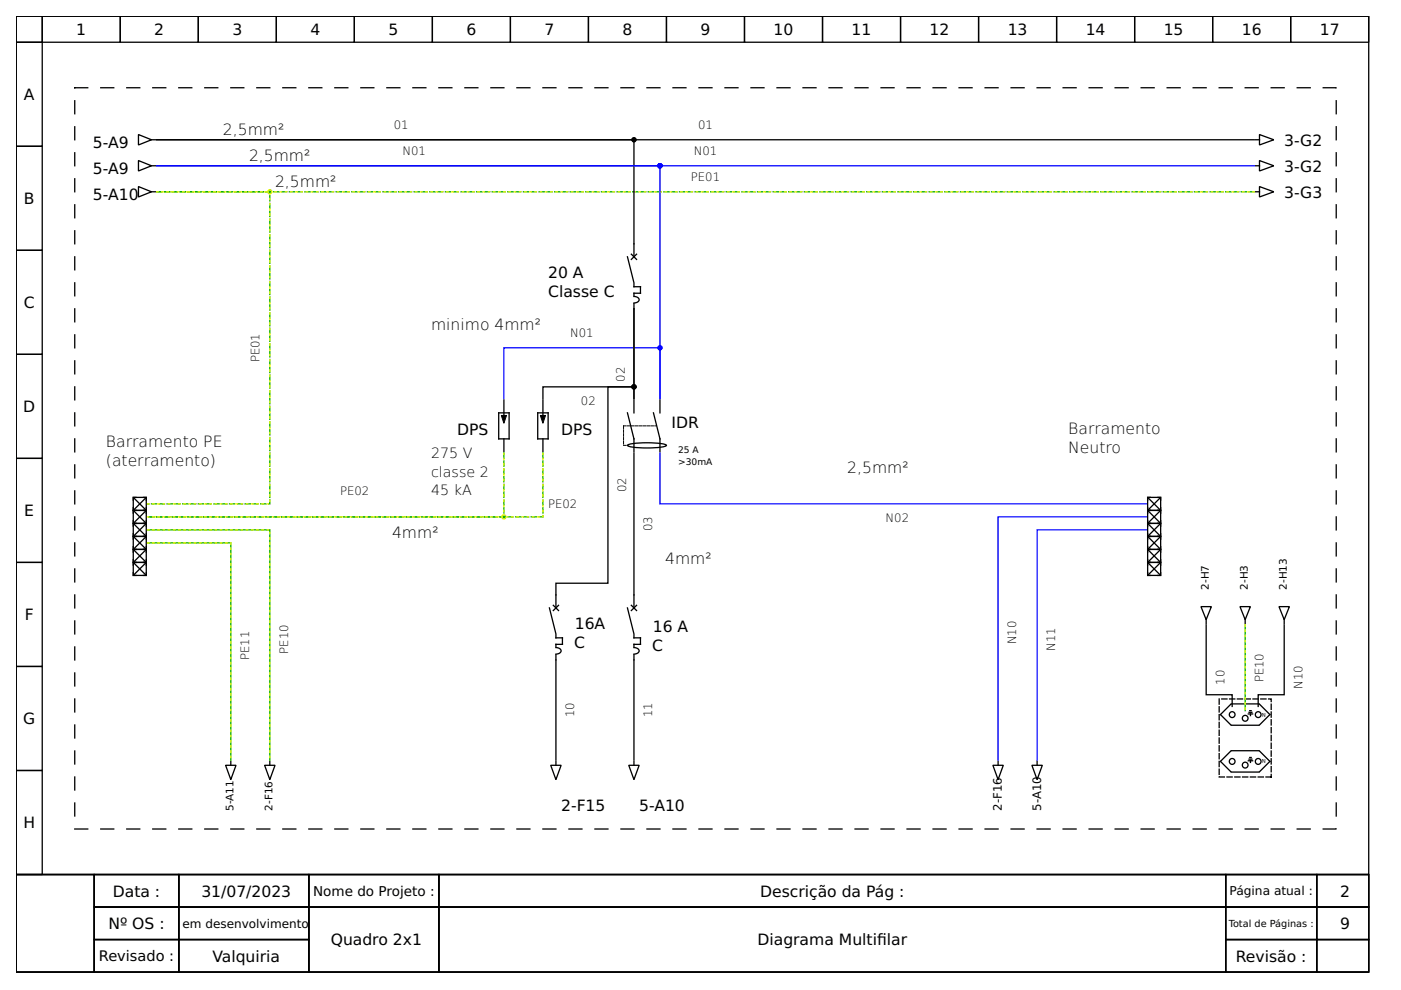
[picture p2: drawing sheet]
<svg xmlns="http://www.w3.org/2000/svg" width="297mm" height="210mm" viewBox="0 0 297 210" stroke-linecap="round" stroke-linejoin="round" font-family="sans-serif">
<g fill="none" stroke="#000" stroke-width=".28">
<path d="M3.4 3.4h286.8v182h-286.8zM3.4 3.4h5.6v5.6h-5.6zM3.4 9h5.6v22h-5.6zM9 3.4h16.5v5.6h-16.5zM25.5 3.4h16.5v5.6h-16.5zM42 3.4h16.6v5.6h-16.6zM58.6 3.4h16.5v5.6h-16.5zM75.1 3.4h16.6v5.6h-16.6zM91.7 3.4h16.5v5.6h-16.5zM108.2 3.4h16.6v5.6h-16.6zM124.8 3.4h16.5v5.6h-16.5zM141.3 3.4h16.5v5.6h-16.5z"/>
<path d="M157.8 3.4h16.6v5.6h-16.6zM174.4 3.4h16.5v5.6h-16.5zM190.9 3.4h16.6v5.6h-16.6zM207.5 3.4h16.5v5.6h-16.5zM224 3.4h16.6v5.6h-16.6zM240.6 3.4h16.5v5.6h-16.5zM257.1 3.4h16.6v5.6h-16.6zM273.7 3.4h16.5v5.6h-16.5zM3.4 31h5.6v22.1h-5.6zM29.4 28.5l2.7 1.1-2.7 1.1zM29.4 39.6l2.7 1.1-2.7 1.1zM29.4 34l2.7 1.1-2.7 1.2z"/>
<path d="M32.1 29.6h.8M32.1 35.1h.8M265.9 29.6h-232.7h101.2v24.8M266.2 29.6h.8M266.2 35.1h.8M267 39.6l3.1 1.1-3.1 1.1zM267 34l3.1 1.1-3.1 1.2zM267 28.5l3.1 1.1-3.1 1.1zM3.4 53.1h5.6v22h-5.6zM32.1 40.7h.8M133 54.4l1.4 5.6v.8h1.4v1.4h-1.4v.5M133.9 53.9l1.1 1.1"/>
<path d="M135 53.9l-1.1 1.1M266.2 40.7h.8M3.4 75.1h5.6v22.1h-5.6zM134.4 62.9a.82 .82 0 0 1 1 .9l-.6 .4h-.4M134.4 64.4v20.1v-2.5h-19.3v2.5M3.4 97.2h5.6v22h-5.6zM105.7 87.5h2.2v5.6h-2.2zM106.8 84.8v3.3M106.8 93.1v2.7M114 87.5h2.2v5.6h-2.2zM115.1 84.8v3.3M115.1 93.1v2.7"/>
<path d="M133 87.5l1.4 5.6v2.7M133.1 94.3a19.3 19.3 0 0 1 8.1 0l.1 .1a10.7 10.7 0 0 1-5.1 .6l-2.7-.3-.5-.3zM134.4 96.1v32.8M134.4 84.8v2.7M138.5 87.5l1.4 5.6v2.7M139.9 84.8v2.7M3.4 119.2h5.6v22.1h-5.6zM28.3 105.5h2.7v2.7h-2.7zM28.3 119.2h2.7v2.8h-2.7zM28.3 116.5h2.7v2.7h-2.7zM28.3 111h2.7v2.7h-2.7zM28.3 108.2h2.7v2.8h-2.7z"/>
<path d="M28.3 113.7h2.7v2.8h-2.7zM28.3 107.6v.6h.5h-.5v.6M28.3 118.7v.5h.5h-.5v.6M28.3 113.1v.6h.5h-.5v.6M28.3 110.4v.6h.5h-.5v.6M28.3 115.9v.6h.5h-.5v.6M28.4 105.6l2.5 2.5M28.4 119.3l2.5 2.6M28.4 116.6l2.5 2.5M28.4 111.1l2.5 2.5M28.4 108.3l2.5 2.6M28.4 113.8l2.5 2.6"/>
<path d="M28.8 105.5h-.5v.5M30.4 105.5h.6v.5M30.9 105.6l-2.5 2.5M30.9 119.3l-2.5 2.6M30.9 116.6l-2.5 2.5M30.9 111.1l-2.5 2.5M30.9 108.3l-2.5 2.6M30.9 113.8l-2.5 2.6M31 107.6v.6h-.6h.6v.6M31 118.7v.5h-.6h.6v.6M31 115.9v.6h-.6h.6v.6M31 110.4v.6h-.6h.6v.6"/>
<path d="M31 113.1v.6h-.6h.6v.6M243.3 119.2h2.8v2.8h-2.8zM243.3 105.5h2.8v2.7h-2.8zM243.3 108.2h2.8v2.8h-2.8zM243.3 113.7h2.8v2.8h-2.8zM243.3 116.5h2.8v2.7h-2.8zM243.3 111h2.8v2.7h-2.8zM243.3 118.7v.5h.6h-.6v.6M243.3 107.6v.6h.6h-.6v.6M243.3 110.4v.6h.6h-.6v.6M243.3 115.9v.6h.6h-.6v.6M243.3 113.1v.6h.6h-.6v.6"/>
<path d="M243.4 119.3l2.6 2.6M243.4 105.6l2.6 2.5M243.4 108.3l2.6 2.6M243.4 113.8l2.6 2.6M243.4 116.6l2.6 2.5M243.4 111.1l2.6 2.5M243.9 105.5h-.6v.5M245.5 105.5h.6v.5M246 119.3l-2.6 2.6M246 105.6l-2.6 2.5M246 108.3l-2.6 2.6M246 113.8l-2.6 2.6"/>
<path d="M246 116.6l-2.6 2.5M246 111.1l-2.6 2.5M246.1 118.7v.5h-.6h.6v.6M246.1 107.6v.6h-.6h.6v.6M246.1 113.1v.6h-.6h.6v.6M246.1 115.9v.6h-.6h.6v.6M246.1 110.4v.6h-.6h.6v.6M28.3 121.4v.6h.5M31 121.4v.6h-.6M116.5 128.9l1.4 5.5v.8h1.3v1.4h-1.3v.6M117.3 128.3l1.1 1.1M117.9 137.3a.82 .82 0 0 1 1 1l-.6 .3-.4 .1"/>
<path d="M117.9 126.1v2.8M117.9 138.8v1.1M118.4 128.3l-1.1 1.1M133 128.9l1.4 5.5v.8h1.4v1.4h-1.4v.6M133.9 128.3l1.1 1.1M134.4 137.3a.82 .82 0 0 1 1 1l-.6 .3-.4 .1M134.4 138.8v1.1M135 128.3l-1.1 1.1M243.3 121.4v.6h.6M246.1 121.4v.6h-.6M254.6 128.6h2.2l-1.1 2.8zM255.7 131.4v.8"/>
<path d="M255.7 132.5v14.8h5.5v2.5M262.9 128.6h2.2l-1.1 2.8zM264 131.4v.8M271.2 128.6h2.2l-1.1 2.8zM272.3 131.4v.8M272.3 132.5v14.8h-5.5v2.5M3.4 141.3h5.6v22.1h-5.6zM261 149.3l-2.2 2.2 2.2 2.2M261 159.2l-2.2 2.2 2.2 2.2M261.1 153.8h5.8M261.1 149.2h5.8M261.1 159.2h5.8"/>
<path d="M264.7 151.4h.9M264.8 151h.6M265 150.7h.3M265.1 151.4v.3M267 159.2l2.2 2.2-2.2 2.2M267 149.3l2.2 2.2-2.2 2.2M3.4 163.4h5.6v22h-5.6zM47.8 162.3h2.2l-1.1 3zM48.9 161.4v.9M56.1 162.3h2.2l-1.1 3zM57.2 161.4v.9M116.8 162.3h2.2l-1.1 3z"/>
<path d="M117.9 161.4v.9M133.3 162.3h2.2l-1.1 3zM134.4 161.4v.9M210.5 162.3h2.2l-1.1 3zM211.6 161.4v.9M218.8 162.3h2.2l-1.1 3zM219.9 161.4v.9M261.1 163.7h5.8M264.7 161.3h.9M264.8 161h.6M265 160.6h.3M265.1 161.3v.4"/>
<path d="M3.4 185.4h286.8v20.7h-286.8zM3.4 185.4h16.6v20.7h-16.6zM20 185.4h17.9v6.9h-17.9zM20 192.3h17.9v6.9h-17.9zM20 199.2h17.9v6.9h-17.9zM37.9 185.4h27.6v6.9h-27.6zM37.9 192.3h27.6v6.9h-27.6zM37.9 199.2h27.6v6.9h-27.6zM65.5 185.4h27.6v6.9h-27.6zM65.5 192.3h27.6v13.8h-27.6zM93.1 185.4h166.8v6.9h-166.8zM93.1 192.3h166.8v13.8h-166.8z"/>
<path d="M259.9 185.4h19.3v6.9h-19.3zM259.9 192.3h19.3v6.9h-19.3zM259.9 199.2h19.3v6.9h-19.3zM279.2 185.4h11v6.9h-11zM279.2 192.3h11v6.9h-11zM279.2 199.2h11v6.9h-11z"/>
<circle cx="261.3" cy="151.5" r=".61"/>
<circle cx="264" cy="152.3" r=".61"/>
<circle cx="266.8" cy="151.5" r=".61"/>
<circle cx="261.3" cy="161.4" r=".61"/>
<circle cx="264" cy="162.2" r=".61"/>
<circle cx="266.8" cy="161.4" r=".61"/>
</g>
<path d="M15.8 18.6h267.5v157.2h-267.5z" fill="none" stroke="#000" stroke-width=".28" stroke-dasharray="2.8 2.8"/>
<path d="M132.2 90.3h6.9M132.2 90.3v4.1M132.8 94.4h-.6" fill="none" stroke="#000" stroke-width=".21" stroke-dasharray=".6 .3"/>
<path d="M106.3 88.1h1.1l-.6 1.6zM114.6 88.1h1.1l-.6 1.6z" fill="#000" stroke="#000" stroke-width=".21"/>
<path d="M258.5 148.2h11v16.5h-11z" fill="none" stroke="#000" stroke-width=".28" stroke-dasharray="1.1 .6"/>
<path d="M33.2 35.1h232.7M243 109.6h-31.4v51.6M243 112.4h-23.1v48.8" fill="none" stroke="#00f" stroke-width=".28"/>
<path d="M31.3 115.1h17.6v46.1M264 132.5v18.2" fill="none" stroke="#0a0" stroke-width=".28"/>
<path d="M265.9 40.7h-232.7M106.8 96.1v13.5h-75.5M31.3 115.1h17.6v46.1M264 132.5v18.2" fill="none" stroke="#ff0" stroke-width=".28" stroke-dasharray=".3 .8"/>
<path d="M265.9 40.7h-232.7M106.8 96.1v13.5h-75.5" fill="none" stroke="#0a0" stroke-width=".28" stroke-dasharray="1.1 .6"/>
<g fill="#000" stroke="#000" stroke-width=".28">
<circle cx="134.4" cy="29.6" r=".41"/>
<circle cx="134.4" cy="82" r=".41"/>
</g>
<circle cx="106.8" cy="109.6" r=".41" fill="#0a0" stroke="#ff0" stroke-width=".28"/>
<path d="M33.2 40.7h24v66.1h-25.9" fill="none" stroke="#0a0" stroke-width=".28" stroke-dasharray="1.1 .6"/>
<path d="M33.2 40.7h24v66.1h-25.9" fill="none" stroke="#ff0" stroke-width=".28" stroke-dasharray=".3 .8"/>
<circle cx="57.2" cy="40.7" r=".41" fill="#0a0" stroke="#ff0" stroke-width=".28"/>
<path d="M33.2 35.1h106.7v49.4v-10.7h-33.1v10.7M139.9 96.1v10.7h103.1" fill="none" stroke="#00f" stroke-width=".28"/>
<g fill="#00f" stroke="#00f" stroke-width=".28">
<circle cx="139.9" cy="35.1" r=".41"/>
<circle cx="139.9" cy="73.8" r=".41"/>
</g>
<path d="M115.1 96.1v13.5h-83.8" fill="none" stroke="#0a0" stroke-width=".28" stroke-dasharray="1.1 .6"/>
<path d="M115.1 96.1v13.5h-83.8M31.3 112.4h25.9v48.8" fill="none" stroke="#ff0" stroke-width=".28" stroke-dasharray=".3 .8"/>
<path d="M134.4 65.5v16.5h-5.5v41.7h-11v2.4M117.9 139.9v21.3M134.4 139.9v21.3" fill="none" stroke="#000" stroke-width=".28"/>
<path d="M31.3 112.4h25.9v48.8" fill="none" stroke="#0a0" stroke-width=".28"/>
<circle cx="134.4" cy="82" r=".41" fill="#000" stroke="#000" stroke-width=".28"/>
<g font-size="3.3">
<text x="16.2" y="7.4">1</text>
<text x="32.7" y="7.4">2</text>
<text x="49.3" y="7.4">3</text>
<text x="65.8" y="7.4">4</text>
<text x="82.3" y="7.4">5</text>
<text x="98.9" y="7.4">6</text>
<text x="115.4" y="7.4">7</text>
<text x="132" y="7.4">8</text>
<text x="148.5" y="7.4">9</text>
<text x="164" y="7.4">10</text>
<text x="180.6" y="7.4">11</text>
<text x="197.1" y="7.4">12</text>
<text x="213.6" y="7.4">13</text>
<text x="230.2" y="7.4">14</text>
<text x="246.7" y="7.4">15</text>
<text x="263.3" y="7.4">16</text>
<text x="279.8" y="7.4">17</text>
<text x="5.1" y="21.2">A</text>
<text x="47.3" y="28.5">2,5mm²</text>
<text x="19.7" y="31.3">5-A9</text>
<text x="52.8" y="34">2,5mm²</text>
<text x="272.3" y="30.9">3-G2</text>
<text x="19.7" y="36.8">5-A9</text>
<text x="58.3" y="39.6">2,5mm²</text>
<text x="272.3" y="41.9">3-G3</text>
<text x="272.3" y="36.4">3-G2</text>
<text x="5.1" y="43.3">B</text>
<text x="19.7" y="42.3">5-A10</text>
<text x="116.2" y="58.9">20 A</text>
<text x="5" y="65.3">C</text>
<text x="116.2" y="63">Classe C</text>
<text x="91.4" y="69.9">minimo 4mm²</text>
<text x="4.9" y="87.4">D</text>
<text x="22.5" y="94.7">Barramento PE</text>
<text x="96.9" y="92.2">DPS</text>
<text x="119" y="92.2">DPS</text>
<text x="142.4" y="90.7">IDR</text>
<text x="226.5" y="91.9">Barramento</text>
<text x="22.5" y="98.8">(aterramento)</text>
<text x="179.6" y="100.2">2,5mm²</text>
<text x="226.5" y="96.1">Neutro</text>
<text x="5.1" y="109.5">E</text>
<text x="83.1" y="114">4mm²</text>
<text x="141" y="119.5">4mm²</text>
<text x="5.2" y="131.5">F</text>
<text x="121.7" y="137.4">C</text>
<text x="121.9" y="133.3">16A</text>
<text x="138.4" y="134">16 A</text>
<text x="138.3" y="138.1">C</text>
<text x="4.9" y="153.6">G</text>
<text x="119" y="171.9">2-F15</text>
<text x="135.5" y="171.9">5-A10</text>
<text x="5" y="175.6">H</text>
<text x="23.9" y="190.1">Data :</text>
<text x="42.7" y="190.1">31/07/2023</text>
<text x="161.2" y="190.1">Descrição da Pág :</text>
<text x="284.2" y="190.1">2</text>
<text x="23" y="197">Nº OS :</text>
<text x="284.2" y="197">9</text>
<text x="45" y="203.9">Valquiria</text>
<text x="70.1" y="200.4">Quadro 2x1</text>
<text x="160.6" y="200.4">Diagrama Multiflar</text>
<text x="185.9" y="200.4">i</text>
<text x="262" y="203.9">Revisão :</text>
</g>
<text font-size="3.1" x="21" y="203.8">Revisado :</text>
<g font-size="3">
<text x="91.4" y="97.2">275 V</text>
<text x="91.4" y="101">classe 2</text>
<text x="91.4" y="104.9">45 kA</text>
</g>
<text font-size="2.9" x="66.4" y="189.9">Nome do Projeto :</text>
<g font-size="2.6">
<text x="260.7" y="189.8">Página atual :</text>
<text x="38.7" y="196.7">em desenvolvimento</text>
</g>
<g font-size="2.5">
<text x="83.5" y="27.4">01</text>
<text x="148" y="27.4">01</text>
<text x="85.3" y="32.9">N01</text>
<text x="147.1" y="32.9">N01</text>
<text x="146.5" y="38.5">PE01</text>
<text x="120.9" y="71.5">N01</text>
<text x="55" y="76.9" transform="rotate(-90 55 76.9)">PE01</text>
<text x="132.5" y="80.9" transform="rotate(-90 132.5 80.9)">02</text>
<text x="123.2" y="85.9">02</text>
<text x="72.1" y="104.9">PE02</text>
<text x="116.2" y="107.7">PE02</text>
<text x="132.8" y="104.4" transform="rotate(-90 132.8 104.4)">02</text>
<text x="138.3" y="112.7" transform="rotate(-90 138.3 112.7)">03</text>
<text x="187.7" y="110.7">N02</text>
<text x="215.5" y="136.6" transform="rotate(-90 215.5 136.6)">N10</text>
<text x="52.8" y="140" transform="rotate(-90 52.8 140)">PE11</text>
<text x="61.1" y="138.6" transform="rotate(-90 61.1 138.6)">PE10</text>
<text x="223.7" y="138" transform="rotate(-90 223.7 138)">N11</text>
<text x="259.6" y="145.2" transform="rotate(-90 259.6 145.2)">10</text>
<text x="267.9" y="144.7" transform="rotate(-90 267.9 144.7)">PE10</text>
<text x="276.1" y="146.1" transform="rotate(-90 276.1 146.1)">N10</text>
<text x="121.7" y="152.1" transform="rotate(-90 121.7 152.1)">10</text>
<text x="138.3" y="152.1" transform="rotate(-90 138.3 152.1)">11</text>
<text x="212.4" y="171.9" transform="rotate(-90 212.4 171.9)">2-F16</text>
<text x="220.7" y="171.9" transform="rotate(-90 220.7 171.9)">5-A10</text>
</g>
<g font-size="2.2">
<text x="256.3" y="125" transform="rotate(-90 256.3 125)">2-H7</text>
<text x="264.6" y="125" transform="rotate(-90 264.6 125)">2-H3</text>
<text x="272.8" y="125" transform="rotate(-90 272.8 125)">2-H13</text>
<text x="49.5" y="171.9" transform="rotate(-90 49.5 171.9)">5-A11</text>
<text x="57.8" y="171.9" transform="rotate(-90 57.8 171.9)">2-F16</text>
</g>
<text font-size="2.1" x="260.5" y="196.5">Total de Páginas :</text>
<g font-size="1.9">
<text x="143.8" y="96.1">25 A</text>
<text x="143.8" y="98.6">&gt;30mA</text>
</g>
<g font-size="1.1">
<text x="268.4" y="151.2" transform="rotate(-180 268.4 151.2)">N</text>
<text x="268.4" y="160.9" transform="rotate(-180 268.4 160.9)">N</text>
</g>
</svg>
